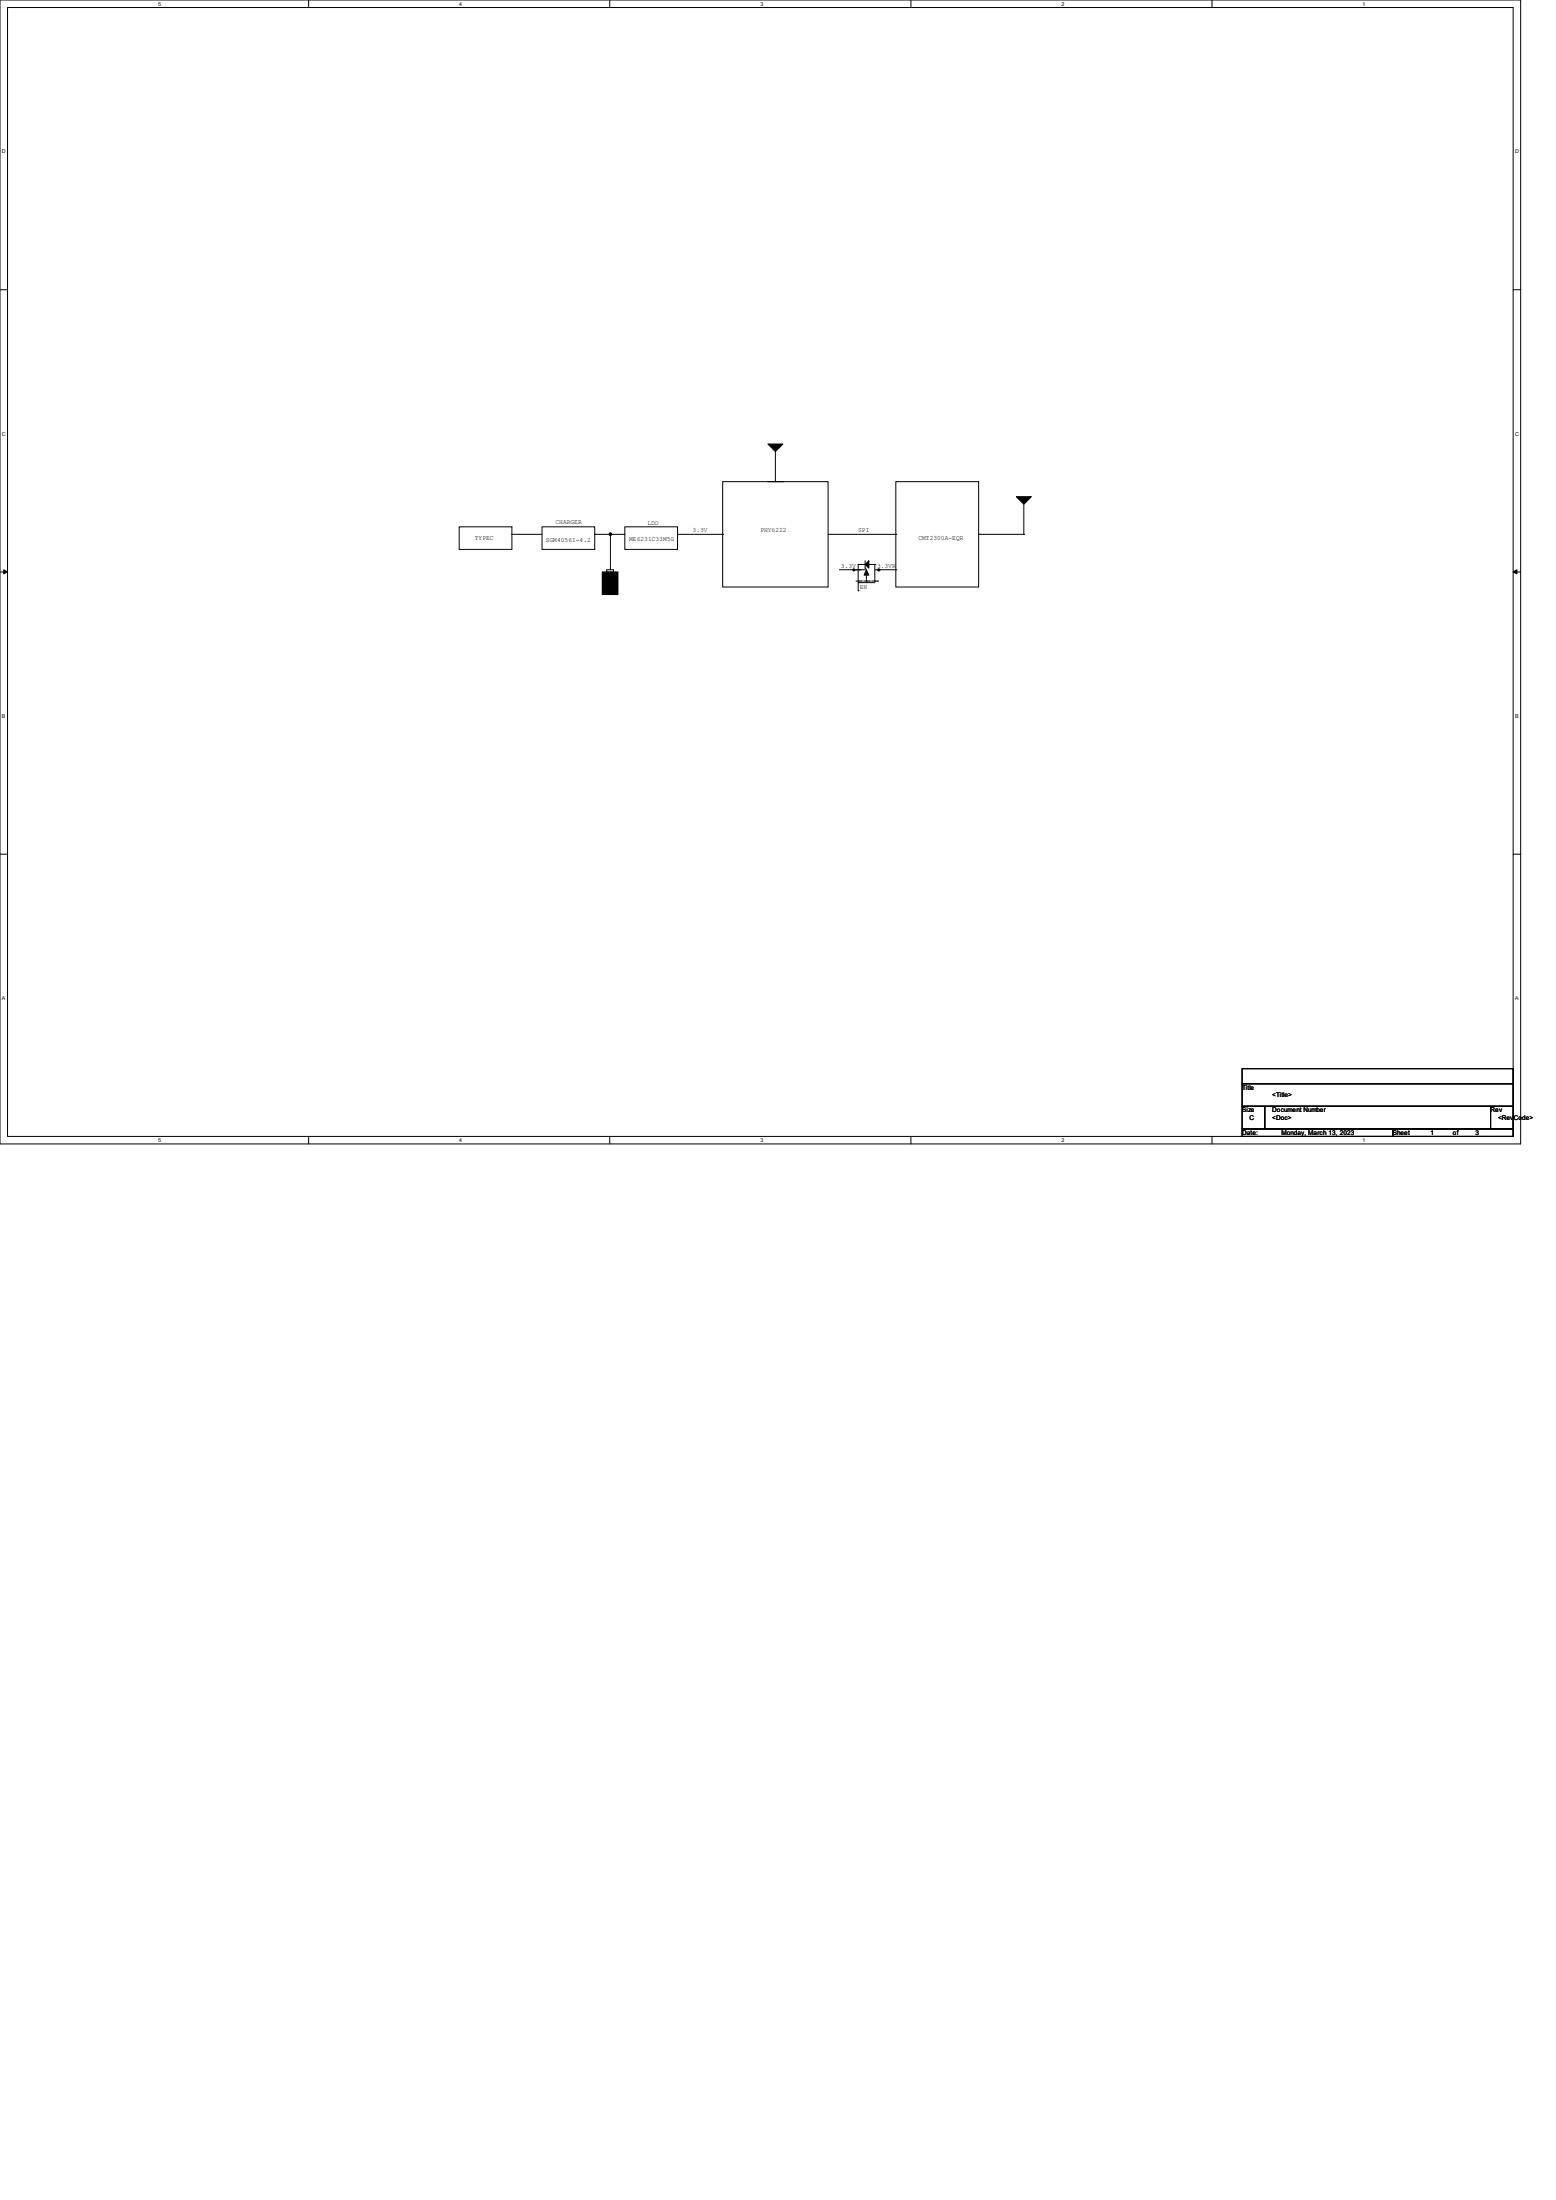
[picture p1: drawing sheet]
<svg xmlns="http://www.w3.org/2000/svg" width="210mm" height="297mm" viewBox="0 0 210 297" stroke-linecap="round" stroke-linejoin="round" font-family="sans-serif">
<g fill="none" stroke="#000" stroke-width=".13">
<path d="M0 0h205.2v154.4h-205.2zM1 1h203.2v152.4h-203.2zM41.7 0v1M82.3 0v1M122.9 0v1M163.6 0v1M0 39.1h1M204.2 39.1h1M103.6 59.9h2.1l-1.1 1.1zM0 77.2h1M.5 76.9l.5 .3-.5 .3zM62 71.1h7.1v3.1h-7.1z"/>
<path d="M69.1 72.1h.1M69.1 72.1h4.1M73.2 71.1h7.1v3.1h-7.1zM80.3 72.1h.1M80.3 72.1h4M81.3 77.2h2.1v3.1h-2.1zM81.9 76.9h.9v.3h-.9zM82.4 72.1h.1M82.4 72.1v4.8M84.3 71.1h7.1v3.1h-7.1zM91.4 72.1h6.1M97.5 65h14.3v14.2h-14.3z"/>
<path d="M97.5 72.1h.1M103.6 65h2.1M104.6 65h.1M104.6 61v4M105.7 65h.1M111.8 72.1h9.1M113.3 76.9h3.6M115.2 76.9h.1M115.5 78.4h.7M115.8 76.2h.1M115.8 76.9h.1M115.8 78.7h.1"/>
<path d="M115.8 79.8h.1M115.8 78.4h.1M115.8 76.2h1M115.8 78.7h2.3M115.8 76.2v2.2M115.8 78.7v1.1M116 76.9h.1M116.2 78.4h.1M116.5 78.4h.8M116.8 76.7h.1M116.8 75.7v1M116.9 76.9l.4 .7h-.7z"/>
<path d="M116.9 78.4h.1M116.9 77.6v.8M117.3 75.7v1l-.5-.5zM117.3 76.2h.8M117.3 78.4h.1M117.6 78.4h.8M118.1 76.2h.1M118.1 78.4h.1M118.1 76.9h.6M118.1 76.2v2.2M118.4 78.4h.1M118.7 76.9h.1"/>
<path d="M118.8 76.9h2.1M120.9 65h11.2v14.2h-11.2zM120.9 72.1h.1M120.9 76.9h.1M132.1 72.1h.1M132.1 72.1h6.1M137.2 67.1h2l-1 1zM138.2 72.1h.1M138.2 68.1v4M204.2 77.2l.5-.3v.6zM204.2 77.2h1M0 115.3h1"/>
<path d="M204.2 115.3h1M41.7 153.4v1M82.3 153.4v1M122.9 153.4v1M163.6 153.4v1M167.6 144.3h36.6v2h-36.6zM167.6 146.3h36.6v3.1h-36.6zM167.6 149.4h3.1v3h-3.1zM167.6 152.4h20.4v1h-20.4zM170.7 149.4h30.5v3h-30.5zM188 152.4h16.2v1h-16.2zM201.2 149.4h3v3h-3z"/>
<circle cx="82.4" cy="72.1" r=".18"/>
<circle cx="115.2" cy="76.9" r=".14"/>
<circle cx="118.6" cy="76.9" r=".15"/>
</g>
<g fill="#000">
<path d="M.5 76.9l.5 .3-.5 .3zM204.2 77.2l.5-.3v.6z"/>
<path d="M103.6 59.9h2.1l-1.1 1.1z" fill-rule="evenodd"/>
<path d="M81.3 77.2h2.1v3.1h-2.1z" fill-rule="evenodd"/>
<path d="M116.9 76.9l.4 .7h-.7z" fill-rule="evenodd"/>
<path d="M117.3 75.7v1l-.5-.5z" fill-rule="evenodd"/>
<path d="M137.2 67.1h2l-1 1z" fill-rule="evenodd"/>
<circle cx="82.4" cy="72.1" r=".18"/>
<circle cx="115.2" cy="76.9" r=".14"/>
<circle cx="118.6" cy="76.9" r=".15"/>
</g>
<g font-size=".9">
<text x="75" y="70.7">CHARGER</text>
<text x="87.4" y="70.8">LDO</text>
<text x="93.5" y="71.8">3.3V</text>
<text x="102.6" y="71.8">PHY6222</text>
<text x="115.8" y="71.8">SPI</text>
<text x="64.1" y="72.9">TYPEC</text>
<text x="73.7" y="73.2">SGM40561-4.2</text>
<text x="84.9" y="73.1">ME6231C33M5G</text>
<text x="113.5" y="76.6">3.3V</text>
<text x="118.4" y="76.6">3.3VR</text>
<text x="124" y="72.9">CMT2300A-EQR</text>
<text x="116" y="79.5">EN</text>
<text x="167.6" y="147.1">Title</text>
<text x="171.7" y="148.1">&lt;Title&gt;</text>
<text x="167.6" y="150.2">Size</text>
<text x="167.6" y="153.2">Date:</text>
<text x="168.7" y="151.2">C</text>
<text x="171.7" y="150.2">Document Number</text>
<text x="171.7" y="151.2">&lt;Doc&gt;</text>
<text x="172.9" y="153.2">Monday, March 13, 2023</text>
<text x="188" y="153.2">Sheet</text>
<text x="193" y="153.2">1</text>
<text x="196.1" y="153.2">of</text>
<text x="199.1" y="153.2">3</text>
<text x="201.2" y="150.2">Rev</text>
<text x="202.2" y="151.2">&lt;Rev</text>
<text x="204.3" y="151.2">Co</text>
<text x="205.4" y="151.2">de&gt;</text>
</g>
<g font-size=".7">
<text x="21.3" y=".8">5</text>
<text x="62" y=".8">4</text>
<text x="102.6" y=".8">3</text>
<text x="143.3" y=".8">2</text>
<text x="183.9" y=".8">1</text>
<text x=".3" y="20.7">D</text>
<text x="204.5" y="20.7">D</text>
<text x=".3" y="58.8">C</text>
<text x="204.5" y="58.8">C</text>
<text x=".3" y="96.9">B</text>
<text x="204.5" y="96.9">B</text>
<text x=".3" y="135">A</text>
<text x="204.5" y="135">A</text>
<text x="21.3" y="154.2">5</text>
<text x="62" y="154.2">4</text>
<text x="102.6" y="154.2">3</text>
<text x="143.3" y="154.2">2</text>
<text x="183.9" y="154.2">1</text>
</g>
</svg>
